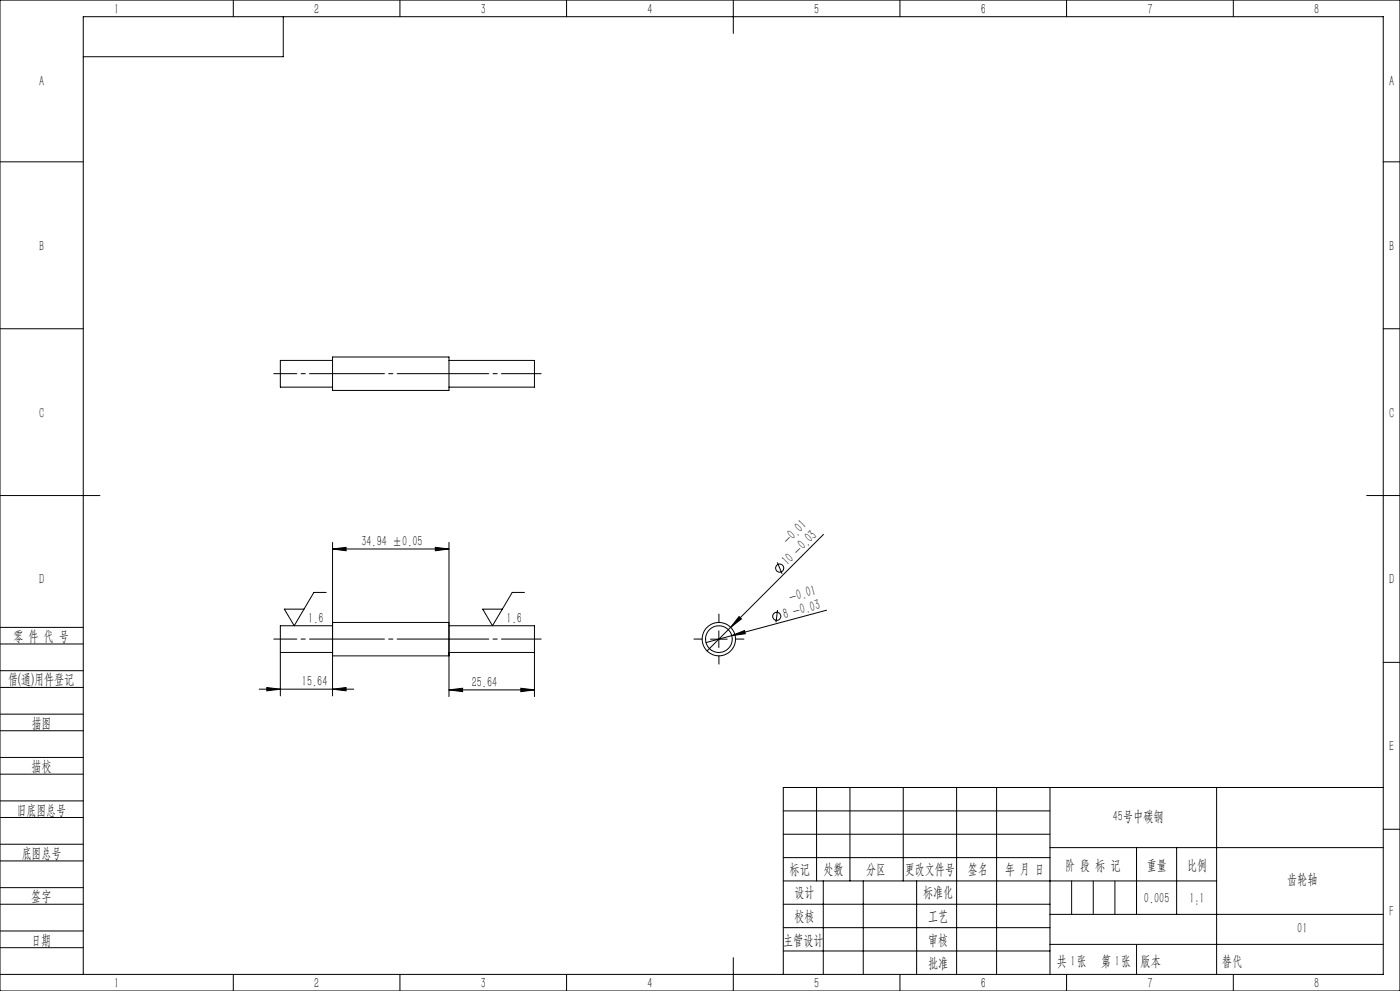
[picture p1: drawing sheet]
<svg xmlns="http://www.w3.org/2000/svg" width="420mm" height="297mm" viewBox="0 0 420 297" stroke-linecap="round" stroke-linejoin="round" font-family="sans-serif">
<g fill="none" stroke="#000" stroke-width=".3">
<path d="M0 0h420v297h-420zM70 0v5M85 5v12h-60M120 0v5M170 0v5M220 0v10M270 0v5M320 0v5M370 0v5M0 48.5h25M415 48.5h5M0 98.5h25"/>
<path d="M415 98.5h5M99.8 107h34.9v10h-34.9zM99.8 108h-15.7v8h15.7M134.7 108h25.6v8h-25.6M0 148.5h30M410 148.5h10M97.9 177.5h-3.7l-5.9 10-3-4.9h5.9M99.8 164.5l4-.5v1.1zM99.8 162.6v46M99.8 164.5h34.9M130.6 164l4.1 .5-4.1 .6zM134.7 162.6v46.2"/>
<path d="M157.3 177.5h-3.6l-6 10-2.9-4.9h5.9M233.2 168.6l1.4 3.4M247.1 160.2l-35 34.9M0 193h25M0 188h25M84.1 195.5h15.7M84.1 195.5v13.1M99.8 186.5h34.9v10.1h-34.9zM99.8 187.5h-15.7v8M134.7 187.5h25.6v8M134.7 195.5h25.6M160.3 195.5v13.3"/>
<path d="M213.1 191.6h5.1M215.7 189.1v5M219.5 190.5l3.8-1.5 .3 .9zM221.7 184.8l.7 .7-3.2 2.5zM233.3 182.8l-.5 3.7M248 182.9l-36.2 9.7M415 198.5h5M0 206h25M0 201h25M0 219h25M0 214h25M77.8 206.5h28.3"/>
<path d="M80 206.1l4.1 .4-4.1 .5zM99.8 206.5l4-.4v.9zM134.7 206.8l4.1-.5v1zM134.7 206.8h25.6M156.2 206.3l4.1 .5-4.1 .5zM0 232h25M0 227h25M245 236v28M255 236v28M271 236v28M287 236v56M299 236v56"/>
<path d="M315 236v56M365 236v56M415 236h-180v56M0 245h25M0 240h25M0 258h25M0 253h25M235 243h80M235 250h80M235 257h80M315 254h100M341 254v20"/>
<path d="M353 254v20M415 248.5h5M0 271h25M0 266h25M0 279h25M235 271h80M235 264h130M235 278h80M247 264v28M259 264v28M275 264v28M315 274h100"/>
<path d="M0 284h25M0 292h415v-287h-390v287M70 292v5M120 292v5M170 292v5M220 287v10M235 285h80M270 292v5M315 283h100M320 292v5M370 292v5"/>
<circle cx="233.9" cy="170.3" r="1.22"/>
<circle cx="215.7" cy="191.5" r="4"/>
<circle cx="215.7" cy="191.5" r="5"/>
<circle cx="233" cy="184.7" r="1.21"/>
</g>
<path d="M210.7 191.5h-2.5M215.7 186.5v-2.5M215.7 196.5v2.5M220.7 191.5h2.5" fill="none" stroke="#000" stroke-width=".3" stroke-dasharray="30.5 1.3 1.3 1.3"/>
<path d="M99.8 112h34.9M99.8 191.5h34.9" fill="none" stroke="#000" stroke-width=".3" stroke-dasharray="30.5 1.3 1.3 1.3" stroke-dashoffset="14.9"/>
<path d="M82.1 112h17.7M82.1 191.5h17.7" fill="none" stroke="#000" stroke-width=".3" stroke-dasharray="30.5 1.3 1.3 1.3" stroke-dashoffset="23.6"/>
<path d="M134.7 112h27.6M134.7 191.5h27.6" fill="none" stroke="#000" stroke-width=".3" stroke-dasharray="30.5 1.3 1.3 1.3" stroke-dashoffset="18.6"/>
<path d="M321.5 264v10M328 264v10M334.5 264v10M341 283v9" fill="none" stroke="#0a0605" stroke-width=".3"/>
<g fill="#000">
<path d="M221.7 184.8l.7 .7-3.2 2.5zM219.5 190.5l3.8-1.5 .3 .9z"/>
<path d="M80 206.1l4.1 .4-4.1 .5zM99.8 206.5l4-.4v.9zM99.8 164.5l4-.5v1.1zM130.6 164l4.1 .5-4.1 .6zM134.7 206.8l4.1-.5v1zM156.2 206.3l4.1 .5-4.1 .5z"/>
</g>
<g font-size="4.4">
<text x="34.2" y="4.1">1</text>
<text x="94.2" y="4.1">2</text>
<text x="144.2" y="4.1">3</text>
<text x="194.2" y="4.1">4</text>
<text x="244.2" y="4.1">5</text>
<text x="294.2" y="4.1">6</text>
<text x="344.2" y="4.1">7</text>
<text x="394.2" y="4.1">8</text>
<text x="11.7" y="25.9">A</text>
<text x="416.7" y="25.9">A</text>
<text x="11.7" y="75.1">B</text>
<text x="416.7" y="75.1">B</text>
<text x="11.7" y="125.1">C</text>
<text x="416.7" y="125.1">C</text>
<text x="108.4" y="163.7">34.94 ±0.05</text>
<text x="236.4" y="163.4" transform="rotate(-45 236.4 163.4)">-0.01</text>
<text x="236.3" y="169.8" transform="rotate(-45 236.3 169.8)">10 -0.03</text>
<text x="11.7" y="175.1">D</text>
<text x="416.7" y="175.1">D</text>
<text x="235.3" y="185.4" transform="rotate(-15 235.3 185.4)">8 -0.03</text>
<text x="237.1" y="180.4" transform="rotate(-15 237.1 180.4)">-0.01</text>
<text x="92.5" y="186.7">1.6</text>
<text x="152" y="186.7">1.6</text>
<text x="4" y="192">零 件 代 号</text>
<text x="2.5" y="205.1">借(通)用件登记</text>
<text x="90.6" y="205.7">15.64</text>
<text x="141.5" y="205.9">25.64</text>
<text x="9.5" y="218.1">描图</text>
<text x="416.7" y="225.1">E</text>
<text x="9.5" y="231.1">描校</text>
<text x="5" y="244.2">旧底图总号</text>
<text x="333.8" y="246.2">45号中碳钢</text>
<text x="6.5" y="257.2">底图总号</text>
<text x="236.9" y="261.9">标记</text>
<text x="247.1" y="261.9">处数</text>
<text x="259.9" y="261.9">分区</text>
<text x="271.5" y="261.9">更改文件号</text>
<text x="290.4" y="261.9">签名</text>
<text x="301.5" y="261.9">年 月 日</text>
<text x="319.5" y="260.6">阶 段 标 记</text>
<text x="344" y="260.6">重量</text>
<text x="356.1" y="260.6">比例</text>
<text x="238.3" y="268.9">设计</text>
<text x="276.9" y="268.9">标准化</text>
<text x="386.1" y="264.8">齿轮轴</text>
<text x="9.4" y="270.1">签字</text>
<text x="343.2" y="270.7">0.005</text>
<text x="356.8" y="270.7">1:1</text>
<text x="416.8" y="274.4">F</text>
<text x="238.3" y="276.1">校核</text>
<text x="278.4" y="276">工艺</text>
<text x="389.2" y="279.6">01</text>
<text x="9.4" y="283.2">日期</text>
<text x="234.9" y="283.3">主管设计</text>
<text x="278.4" y="283.3">审核</text>
<text x="278.4" y="290.2">批准</text>
<text x="317.1" y="289.4">共 张</text>
<text x="321.1" y="289.4">1</text>
<text x="330.3" y="289.4">第 张</text>
<text x="334.5" y="289.4">1</text>
<text x="342.1" y="289.4">版本</text>
<text x="34.2" y="296.1">1</text>
<text x="94.2" y="296.1">2</text>
<text x="144.2" y="296.1">3</text>
<text x="194.2" y="296.1">4</text>
<text x="244.2" y="296.1">5</text>
<text x="294.2" y="296.1">6</text>
<text x="344.2" y="296.1">7</text>
<text x="394.2" y="296.1">8</text>
</g>
<text font-size="4.4" fill="#0a0605" x="366.6" y="289.4">替代</text>
</svg>
